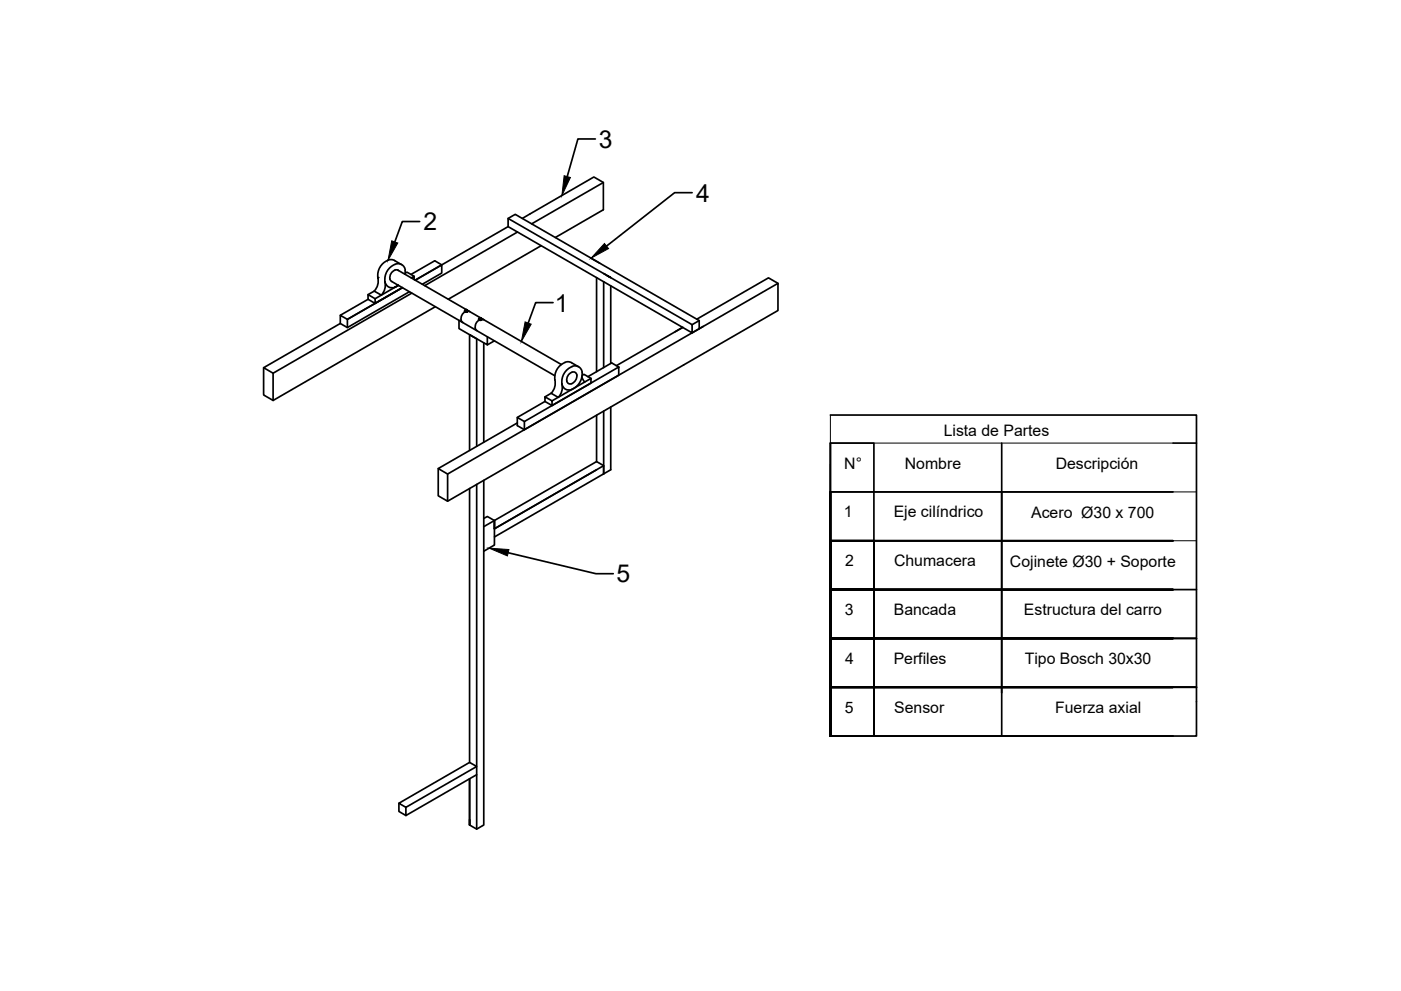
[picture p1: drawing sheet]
<svg xmlns="http://www.w3.org/2000/svg" width="594mm" height="420mm" viewBox="0 0 594 420" stroke-linecap="round" stroke-linejoin="round" font-family="sans-serif">
<!-- layer: 0 -->
<g fill="none" stroke="#000" stroke-width=".72">
<path d="M252.5 58.9h-7.4l-4.6 16M255.8 77.4l-30.3 17.5M178 93.9h-7.4l-3.2 8.7M215.5 92.6l3-1.7 35.7 20.6M215.5 96.1l-39.4 22.7 11.2-6.5M219.4 98.4l-39.3 22.7M221.5 92.6l30.3-17.6 4 2.4v11.5l-20.3 11.8M293.5 81.7h-7.4l-28.9 22.6M160.2 117.7a6.1 6.1 0 0 1-1.5 5.7M163.2 119.4a6.1 6.1 0 0 1-1.5 5.7l-3-1.7M163.3 119.5a3.3 3.3 0 0 0 2.3 2.5 3.3 3.3 0 0 0 3.3-1M165.3 118.2l.8 1.1"/>
<path d="M166.1 119.3l69.1 40M167.3 110.5l3 1.7M167.3 110.5a5.2 5.2 0 0 0-6.6 3.6l-.5 1.8 .1 2.2M167.4 114.5l.8-.1 .8 .3M167.5 114.5l-1.1 .7-.8 1.1-.3 1.9M167.5 112.1a6.9 6.9 0 0 0-4.2 7.4M167.6 112.1a3.2 3.2 0 0 1 3.5 .7 3.2 3.2 0 0 1 .6 3.5M168.6 114.5l29.2 16.8M171.8 115.9l.8-.5 3 1.7M174.3 116.4l10-5.8 3 1.7v3.5l-8.2 4.7M174.4 117.8l1.2-.7v1.4M229.5 104.2l-39.4 22.7"/>
<path d="M250.6 109.5l45.9 26.4v3.5l-3 1.7M253 117.7l-37.5-21.6v-3.5l78 45.1v3.4l-37.5-21.6M253 117.7l3 1.8M253 117.7v39.9M256 116l3 1.7-1.5-.8M256 119.5v36.4M144.3 137.1l-32.5 18.8 4 2.3M156.1 126.9l-11.8 6.8M158.7 123.4l-2.6 1.5M168.9 121l-9.8 5.6M168.9 121l-1.6 .9M170.6 121.9l-23.3 13.5v3.5"/>
<path d="M170.6 121.9l-23.3 13.5-3-1.7v3.4M170.6 121.9l-11.5 6.7-3-1.7v-2l3 1.7v2M173.6 123.7l-26.3 15.2-3-1.8M174.6 124.3l-58.8 33.9M184.6 130l-68.8 39.8M194.6 135.8v3.5l12.1 6.9v-3.4M195.5 135.7l.8 1M197.1 131.6l.2 .1M197.1 131.6v.7M197.1 132.2h1.1M197.3 132.1l-1.3 1.2-.5 2.3M197.6 131.3l-.5 .4"/>
<path d="M197.6 131.4h.1M197.6 131.4l-.5 .9M197.6 132l-.5 .3M197.6 131.4v.6M197.7 131.3l.5 .9M197.7 131.3l.5 .4M198 131.7l.3 .1-.1 .5-.6-.3M198.1 131.8h.1M198.1 131.5l5.7 3.3M198.3 131.8l.9 .3M203.1 135.1l.2 .1M203.2 135.7h1"/>
<path d="M203.3 135.6a2.87 2.87 0 0 0-1 4.6M203.6 134.8l-.6 .4 .1 .5M203.6 134.8h.1M203.6 134.9l-.5 .8M203.7 134.9v.5l-.6 .3M203.7 135.4l.5 .3M203.7 134.8l.6 .4-.1 .5M203.7 134.8l.5 .9M203.7 134.8l-.1 .1M203.7 134.7v.2M204.1 135.3h.1M204.2 135l33.8 19.5"/>
<path d="M204.2 135.1l-.2 .1M204.3 135.3l.9 .3M234.5 128.3h-7.4l-3.1 8.7M259 121.2v32.9M296.5 139.4l33.4-19.3v11.5l-140.1 80.9M296.5 135.9l-3 1.8M298.2 138.4l-108.4 62.6-4-2.3 33.6-19.4M329.9 120.1l-4-2.3-30.4 17.5M111.8 155.9v11.6l4 2.3v-11.6M205.1 145.4v42.1M209.7 144.5l-3 1.7M239.6 153.6l1.4-.2 1.4 .4"/>
<path d="M239.6 153.7a6.9 6.9 0 0 0-4.3 7.4M240.3 156.9a4.2 4.2 0 0 1 5.1-1.4 3.8 3.8 0 0 1 1.1 5.1 5.8 5.8 0 0 1-6.3 4.6 3.7 3.7 0 0 1-1.7-5.1l.7-1.7zM242.3 153.8l3 1.7M246.7 159.7l1.3 2.2M246.8 159.2l.8-.5 3 1.7M262.4 155.6l-40 23.1v3.5l40-23.1v-3.5l-3-1.7-10.1 5.8M286.3 140.7l3.2-1.9-28.1 16.3M222.4 178.7l-3-1.7v3.5l3 1.7M231.1 170.2l-11.7 6.8M234.1 170l16.5-9.6v2l-16.5 9.5-3-1.7v-1.9l3 1.7v1.9M235.3 161a6.1 6.1 0 0 1-1.6 5.7M238.3 162.7a6.1 6.1 0 0 1-1.6 5.7l-3-1.7-2.6 1.6"/>
<path d="M242.4 162.7a3 3 0 0 0 1.5-4.8 2.91 2.91 0 0 0-3.1 1.4 2.91 2.91 0 0 0 .3 3.3l1.3 .1M253 176.1v19.6M256 174.3v26.6M259 172.6v26.6l-3 1.7M352.1 176h155.3v136.1h-155.3v-20.7M185.8 198.7v11.5l4 2.3v-11.5M202.1 189.2v-45.6l-3-1.7v49.1M253 199.2l-43.3 25M256 197.4l-3-1.7-47.9 27.6M352.1 187.9h18.5v105.8M352.1 187.9v20.7h145.3M352.1 187.9v124.2"/>
<path d="M424.8 187.9v124.2M497.4 187.9h10M199.1 207.1v116.1M202.1 205.4v146.1M205.1 203.7v146.1l-3 1.7-3-1.7v-19.6v19.6v-2.3M205.1 219.8l1.6-.8 3 1.7M256 200.9v-3.5l-46.3 26.8M256 200.9l-46.3 26.8M352.1 208.6v20.7h145.3h-145.3v-20.7v103.5M209.7 224.2v-3.5v10.4l-4.6 2.6M215.5 234.3l37.2 8.9h7.3M352.1 229.3v20.7h145.3h-145.3z"/>
<path d="M352.1 229.3v82.8v-82.8h18.5v82.8v-62.1h-18.5h18.5v62.1v-62.1h-18.5h18.5v62.1v-82.8zM352.1 250v20.7h155.3h-155.3v-20.7v20.7h145.3h-145.3zM352.1 250v20.7h145.3h-145.3zM497.4 250h-145.3v-20.7v20.7h155.3M497.4 250h-145.3v-20.7v82.8M497.4 270.7h-145.3v-20.7v62.1M352.1 291.4v20.7h145.3h-145.3v-20.7h18.5v20.7M352.1 291.4h18.5v20.7M497.4 291.4h-145.3v-20.7v20.7h155.3h-155.3v-20.7h18.5v41.4M497.4 291.4h-145.3v-20.7h18.5v41.4v-62.1h-18.5v62.1M497.4 291.4h-145.3v-20.7h18.5v41.4M352.1 312.1v-82.8h18.5v82.8v-62.1h-18.5h18.5v62.1"/>
<path d="M352.1 312.1v-41.4h18.5v41.4M202.1 328.5l-30 17.3v-3.5l30-17.3-3-1.8-30 17.4 3 1.7M169.1 340.6v3.4l3 1.8"/>
</g>
<g fill="#000">
<circle cx="160.2" cy="117.7" r=".36"/>
<circle cx="197.6" cy="131.3" r=".36"/>
<circle cx="197.6" cy="132" r=".36"/>
<circle cx="203.7" cy="135.4" r=".36"/>
</g>
<path d="M239.2 74.5l2.7 .8-3.6 7.6zM166.1 102.1l2.6 .9-4.2 7.3zM256.3 103.2l1.7 2.2-7.4 4.1zM222.7 136.5l2.5 .9-4.1 7.4zM207.4 232.4l8.4 .6-.6 2.7z" fill="#000" stroke="#000" stroke-width=".42"/>
<!-- layer: cotas -->
<path d="M352.1 176v11.9h145.3M497.4 208.6h-145.3v-11.9v11.9h155.3M497.4 229.3h-145.3v-11.9v11.9h155.3M497.4 250h-145.3v-11.9v11.9h155.3M497.4 270.7h-145.3v-12v12h155.3M497.4 291.4h-145.3v-12v12h155.3" fill="none" stroke="#000" stroke-width=".42"/>
<g font-size="10.5">
<text x="253.9" y="62.6">3</text>
<text x="295.2" y="85.5">4</text>
<text x="179.5" y="97.7">2</text>
<text x="235.2" y="132.1">1</text>
<text x="261.5" y="246.9">5</text>
</g>
<g font-size="6.7">
<text x="400.2" y="184.9">Lista de Partes</text>
<text x="358" y="198.7">N°</text>
<text x="383.7" y="198.7">Nombre</text>
<text x="447.7" y="198.7">Descripción</text>
<text x="357.8" y="219.4">1</text>
<text x="379" y="219.4">Eje cilíndrico</text>
<text x="437.2" y="219.5">Acero Ø30 x 700</text>
<text x="358.3" y="240.1">2</text>
<text x="379.1" y="240.1">Chumacera</text>
<text x="428.3" y="240.2">Cojinete Ø30 + Soporte</text>
<text x="358.3" y="260.8">3</text>
<text x="379" y="260.7">Bancada</text>
<text x="434.2" y="260.7">Estructura del carro</text>
<text x="358.4" y="281.4">4</text>
<text x="379" y="281.5">Perfiles</text>
<text x="434.5" y="281.5">Tipo Bosch 30x30</text>
<text x="358.3" y="302.1">5</text>
<text x="379.2" y="302.2">Sensor</text>
<text x="447.4" y="302.1">Fuerza axial</text>
</g>
</svg>
